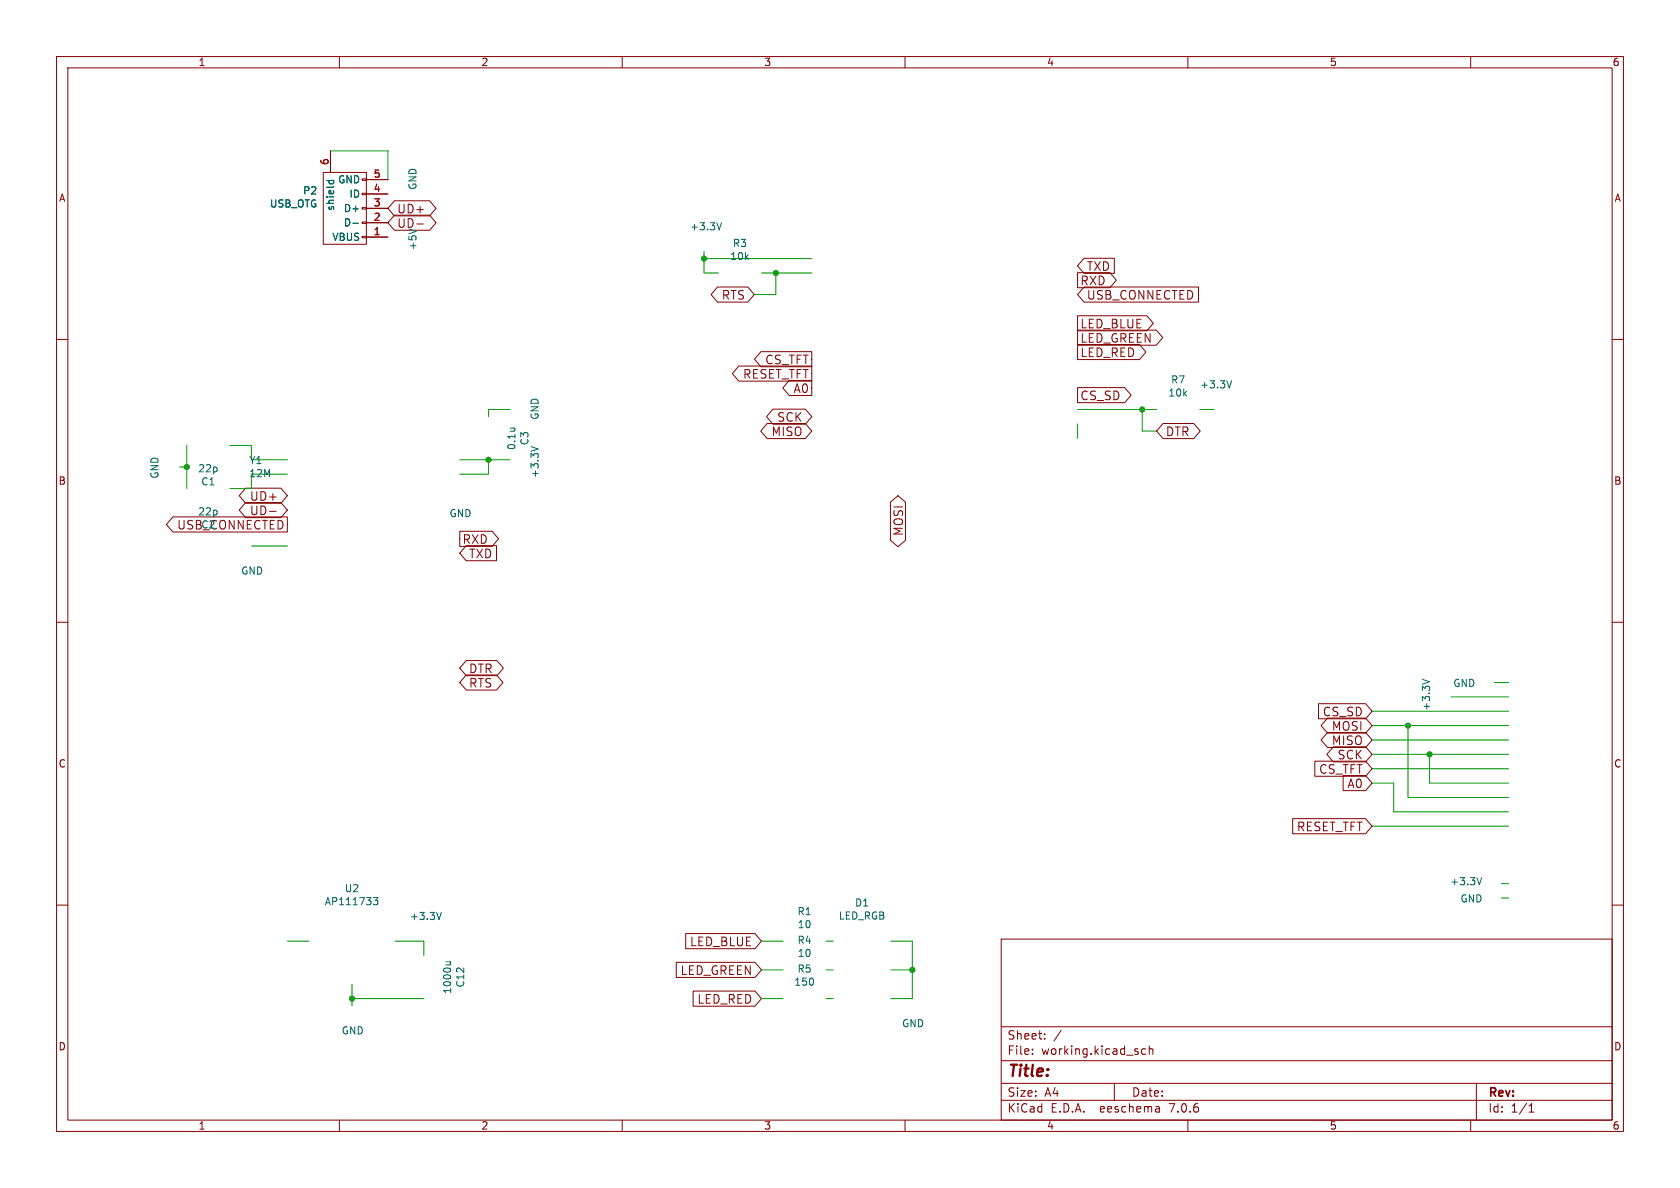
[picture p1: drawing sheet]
<svg xmlns="http://www.w3.org/2000/svg" width="297mm" height="210mm" viewBox="0 0 297 210" stroke-linecap="round" stroke-linejoin="round" font-family="sans-serif">
<g fill="none" stroke="#840000" stroke-width=".18">
<path d="M10 10h277v190h-277zM12 12h273v186h-273zM60 10v2M110 10v2M160 10v2M210 10v2M260 10v2M57.1 30.5h7.7v12.7h-7.7zM58.4 26.7v3.8M64 39.2h.8v.3h-.8zM64 36.7h.8v.3h-.8zM64 34.2h.8v.2h-.8z"/>
<path d="M64 31.6h.8v.3h-.8zM64.8 39.4h3.8M64.8 36.8h3.8M64.8 34.3h3.8M64.8 31.8h3.8M69.7 35.5h6.3l1.1 1.3-1.1 1.4h-6.3l-1.1-1.4zM69.7 38h6.3l1.1 1.4-1.1 1.3h-6.3l-1.1-1.3zM73.7 39.6h1.1M10 60h2M64 41.8h.8v.2h-.8zM64.8 41.9h3.8M126.9 50.7h5.3l1.1 1.4-1.1 1.3h-5.3l-1.2-1.3z"/>
<path d="M190.5 48.2h5.7l1.2 1.3-1.2 1.4h-5.7zM190.5 58.4h13.9l1.2 1.3-1.2 1.3h-13.9zM190.5 55.8h12.3l1.1 1.4-1.1 1.3h-12.3zM191.6 50.7h20.3v2.7h-20.3l-1.1-1.3zM191.6 45.7h5.4v2.6h-5.4l-1.1-1.3zM285 60h2M130.6 64.7h12.9v2.7h-12.9l-1.1-1.4zM134.5 62.2h9v2.6h-9l-1.1-1.3zM135.6 74.9h6.8l1.1 1.3-1.1 1.3h-6.8l-1.1-1.3zM136.6 72.3h5.8l1.1 1.4-1.1 1.3h-5.8l-1.1-1.3zM139.5 67.2h4v2.7h-4l-1.1-1.3zM190.5 60.9h10.9l1.2 1.3-1.2 1.4h-10.9z"/>
<path d="M190.5 68.5h8.3l1.2 1.4-1.2 1.3h-8.3zM205.6 74.9h5.4l1.2 1.3-1.2 1.3h-5.4l-1.1-1.3zM30.6 91.4h20.2v2.6h-20.2l-1.2-1.3zM43.4 88.8h6.3l1.1 1.4-1.1 1.3h-6.3l-1.1-1.3zM43.4 86.3h6.3l1.1 1.3-1.1 1.4h-6.3l-1.1-1.4zM47.7 90.4h1.1M81.3 93.9h5.7l1.1 1.4-1.1 1.3h-5.7zM82.4 96.5h5.4v2.6h-5.4l-1.1-1.3zM157.4 88.8l1.3-1.2 1.4 1.2v6.7l-1.4 1.2-1.3-1.2zM10 110h2M82.4 116.8h5.5l1.1 1.3-1.1 1.3h-5.5l-1.1-1.3zM82.4 119.3h5.4l1.1 1.4-1.1 1.3h-5.4l-1.1-1.3z"/>
<path d="M285 110h2M232.4 134.6h9l1.2 1.3-1.2 1.3h-9zM233.1 124.4h8.3l1.2 1.3-1.2 1.4h-8.3zM234.7 126.9h6.7l1.2 1.4-1.2 1.3h-6.7l-1.2-1.3zM234.7 129.5h6.7l1.2 1.3-1.2 1.3h-6.7l-1.2-1.3zM235.7 132h5.7l1.2 1.4-1.2 1.3h-5.7l-1.1-1.3zM237.4 137.1h4l1.2 1.3-1.2 1.4h-4zM10 160h2M228.5 144.7h12.9l1.2 1.4-1.2 1.3h-12.9zM285 160h2M119.6 170.1h13.9l1.1 1.4-1.1 1.3h-13.9zM121.2 165h12.3l1.1 1.4-1.1 1.3h-12.3z"/>
<path d="M122.5 175.2h11l1.1 1.3-1.1 1.4h-11zM177 166h108v32h-108zM60 198v2M110 198v2M160 198v2M177 194.5h108M177 191.5h108M177 187.5h108M177 181.5h108M182.5 186.3v.1M182.5 185.5v.1M184.7 183.6v.1"/>
<path d="M184.7 182.8v.1M187.6 182.1l-1.3 2M197 191.5v3M202.5 185.5l-.4-.1-.3 .3v.4l.2 .2h.5M203.2 185.5l.2-.1 .3 .1 .1 .9M203.2 184.9v1.5M204.9 195.7l.1 .9M205 196.5l-.2 .1M205 196h-.2M210 198v2M260 198v2M261 191.5v6.5"/>
<path d="M270.3 196.6h.9M270.3 195.5l.4-.4v1.5"/>
</g>
<g fill="none" stroke="#006464" stroke-width=".18">
<path d="M57.7 31.9h1.3M58.2 31.9v.4M58.9 31.9l.1 .4M62.4 39.5h1M127.6 39.4l-.5 1.2M90.2 75.7h.8M90.9 75.7h.1M93.9 78.9l1.2 .5M217.7 67.3l-.4 1.3M251.5 120.1l1.2 .4M66 158.7h.8l-.4 .5 .3 .1v.5l-.1 .1h-.5M261.9 155.1l-.4 1.3"/>
<path d="M78 161.3l-.4 1.3M78.8 170h.9M79.6 170l.1 .2-.1 .3"/>
</g>
<g fill="none" stroke="#009600" stroke-width=".18">
<path d="M58.4 26.7h10.2v5.1M124.5 44.5v3.8h2.5M124.5 45.7h19M134.6 48.3h8.9M137.2 48.3v3.8h-3.9M33 78.7v7.7M40.6 78.7h3.8v2.6h6.4M90.2 72.4h-3.8v1.3M190.5 72.4h14M190.5 74.9v2.6M201.9 72.4v3.8h2.6M212.1 72.4h2.5"/>
<path d="M31.7 82.6h1.3M44.4 96.5h6.4M50.8 83.8h-6.4v2.6h-3.8M81.3 81.3h8.9M86.4 81.3v2.5h-5.1M242.6 135.9h24.1M242.6 125.7h24.1M242.6 128.3h24.1M242.6 138.4h3.8v5.1h20.3M242.6 133.4h24.1M242.6 130.8h24.1M248.9 128.3v12.7h17.8"/>
<path d="M252.7 133.4v5h14M256.5 123.2h10.2M264.2 120.7h2.5M242.6 146.1h24.1M265.4 156.2h1.3M265.4 158.8h1.3M50.8 166.4h3.8M62.2 176.5h12.7M62.2 174v3.8M69.8 166.4h5.1v2.5M134.6 166.4h3.8M134.6 171.5h3.8"/>
<path d="M134.6 176.5h3.8M146 166.4h1.3M146 171.5h1.3M146 176.5h1.3M157.5 166.4h3.8v10.1h-3.8M157.5 171.5h3.8"/>
</g>
<g fill="#009600" stroke="#009600" stroke-width=".18">
<circle cx="252.7" cy="133.4" r=".46"/>
<circle cx="248.9" cy="128.3" r=".46"/>
<circle cx="161.3" cy="171.5" r=".46"/>
<circle cx="124.5" cy="45.7" r=".46"/>
<circle cx="201.9" cy="72.4" r=".46"/>
<circle cx="137.2" cy="48.3" r=".46"/>
<circle cx="33" cy="82.6" r=".46"/>
<circle cx="86.4" cy="81.3" r=".46"/>
<circle cx="62.2" cy="176.5" r=".46"/>
</g>
<text font-size="2.8" fill="#840000" x="178" y="190.9">Title:</text>
<g font-size="2.1" fill="#840000">
<text x="70.1" y="37.9">UD+</text>
<text x="127.5" y="53.2">RTS</text>
<text x="190.9" y="50.6">RXD</text>
<text x="192" y="53.2">USB_CONNECTED</text>
<text x="192" y="48.1">TXD</text>
<text x="190.9" y="58.2">LED_BLUE</text>
<text x="135.2" y="64.6">CS_TFT</text>
<text x="190.9" y="60.8">LED_GREEN</text>
<text x="190.9" y="63.3">LED_RED</text>
<text x="131.3" y="67.1">RESET_TFT</text>
<text x="140.2" y="69.7">A0</text>
<text x="190.9" y="70.9">CS_SD</text>
<text x="136.3" y="77.3">MISO</text>
<text x="137.3" y="74.8">SCK</text>
<text x="206" y="77.3">DTR</text>
<text x="44.1" y="88.7">UD+</text>
<text x="31.3" y="93.8">USB_CONNECTED</text>
<text x="44.1" y="91.3">UD-</text>
<text x="159.8" y="94.8" transform="rotate(-90 159.8 94.8)">MOSI</text>
<text x="81.7" y="96.3">RXD</text>
<text x="82.8" y="98.9">TXD</text>
<text x="82.8" y="119.2">DTR</text>
<text x="82.8" y="121.7">RTS</text>
<text x="233.8" y="126.8">CS_SD</text>
<text x="235.4" y="129.4">MOSI</text>
<text x="235.4" y="131.9">MISO</text>
<text x="233.1" y="137">CS_TFT</text>
<text x="236.4" y="134.4">SCK</text>
<text x="238.1" y="139.5">A0</text>
<text x="229.2" y="147.1">RESET_TFT</text>
<text x="121.9" y="167.5">LED_BLUE</text>
<text x="120.2" y="172.5">LED_GREEN</text>
<text x="123.2" y="177.6">LED_RED</text>
<text x="178" y="184">Sheet:</text>
<text x="178" y="186.7">File:</text>
<text x="184.1" y="186.7">working.kicad_sch</text>
<text x="178" y="196.9">KiCad</text>
<text x="178" y="194.1">Size:</text>
<text x="184.7" y="194.1">A4</text>
<text x="185.7" y="196.9">E.D.A.</text>
<text x="194.6" y="196.9">eeschema</text>
<text x="200" y="194.1">Date:</text>
<text x="207" y="196.9">7.0.6</text>
<text x="263" y="194.3">Rev:</text>
<text x="263" y="196.9">Id:</text>
<text x="267.1" y="196.9">1/1</text>
</g>
<text font-size="2.1" fill="#006464" x="70.1" y="40.5">UD-</text>
<g font-size="1.8" fill="#840000">
<text x="35" y="11.9">1</text>
<text x="85" y="11.9">2</text>
<text x="135" y="11.9">3</text>
<text x="185" y="11.9">4</text>
<text x="235" y="11.9">5</text>
<text x="285" y="11.9">6</text>
<text x="10.3" y="35.9">A</text>
<text x="285.3" y="35.9">A</text>
<text x="10.3" y="85.9">B</text>
<text x="285.3" y="85.9">B</text>
<text x="10.3" y="135.9">C</text>
<text x="285.3" y="135.9">C</text>
<text x="10.3" y="185.9">D</text>
<text x="285.3" y="185.9">D</text>
<text x="35" y="199.9">1</text>
<text x="85" y="199.9">2</text>
<text x="135" y="199.9">3</text>
<text x="185" y="199.9">4</text>
<text x="235" y="199.9">5</text>
<text x="285" y="199.9">6</text>
</g>
<g font-size="1.8" fill="#a90000">
<text x="58.2" y="29.3" transform="rotate(-90 58.2 29.3)">6</text>
<text x="66" y="34">4</text>
<text x="66" y="31.5">5</text>
<text x="66" y="41.7">1</text>
<text x="66" y="39.1">2</text>
<text x="66" y="36.6">3</text>
</g>
<g font-size="1.8" fill="#006464">
<text x="53.5" y="34.6">P2</text>
<text x="59.7" y="32.6">GND</text>
<text x="61.7" y="35.2">ID</text>
<text x="73.8" y="33.7" transform="rotate(-90 73.8 33.7)">GND</text>
<text x="47.6" y="36.9">USB_OTG</text>
<text x="59.3" y="37.4" transform="rotate(-90 59.3 37.4)">shield</text>
<text x="60.7" y="40.2">D-</text>
<text x="60.7" y="37.7">D+</text>
<text x="121.9" y="40.9">+3.3V</text>
<text x="58.7" y="42.8">VBUS</text>
<text x="73.8" y="44.3" transform="rotate(-90 73.8 44.3)">+5V</text>
<text x="129" y="46.2">10k</text>
<text x="129.5" y="43.9">R3</text>
<text x="206.5" y="70.3">10k</text>
<text x="206.9" y="68">R7</text>
<text x="212.1" y="68.9">+3.3V</text>
<text x="95.4" y="74.3" transform="rotate(-90 95.4 74.3)">GND</text>
<text x="34.9" y="83.7">22p</text>
<text x="44" y="82.2">Y1</text>
<text x="91.3" y="79.7" transform="rotate(-90 91.3 79.7)">0.1u</text>
<text x="93.6" y="78.8" transform="rotate(-90 93.6 78.8)">C3</text>
<text x="28.2" y="84.7" transform="rotate(-90 28.2 84.7)">GND</text>
<text x="35.5" y="86">C1</text>
<text x="44" y="84.6">12M</text>
<text x="95.4" y="84.6" transform="rotate(-90 95.4 84.6)">+3.3V</text>
<text x="34.9" y="91.3">22p</text>
<text x="35.5" y="93.6">C2</text>
<text x="79.4" y="91.6">GND</text>
<text x="42.5" y="101.8">GND</text>
<text x="253" y="125.8" transform="rotate(-90 253 125.8)">+3.3V</text>
<text x="256.8" y="121.6">GND</text>
<text x="57.3" y="160.2">AP111733</text>
<text x="60.9" y="157.9">U2</text>
<text x="140.9" y="162">R1</text>
<text x="151.1" y="160.5">D1</text>
<text x="256.3" y="156.7">+3.3V</text>
<text x="258.1" y="159.7">GND</text>
<text x="72.4" y="162.8">+3.3V</text>
<text x="140.9" y="167.1">R4</text>
<text x="140.9" y="164.3">10</text>
<text x="148.2" y="162.8">LED_RGB</text>
<text x="140.9" y="172.1">R5</text>
<text x="140.9" y="169.4">10</text>
<text x="80" y="175.8" transform="rotate(-90 80 175.8)">1000u</text>
<text x="82.3" y="174.7" transform="rotate(-90 82.3 174.7)">C12</text>
<text x="140.3" y="174.4">150</text>
<text x="60.3" y="183.1">GND</text>
<text x="159.4" y="181.8">GND</text>
</g>
</svg>
